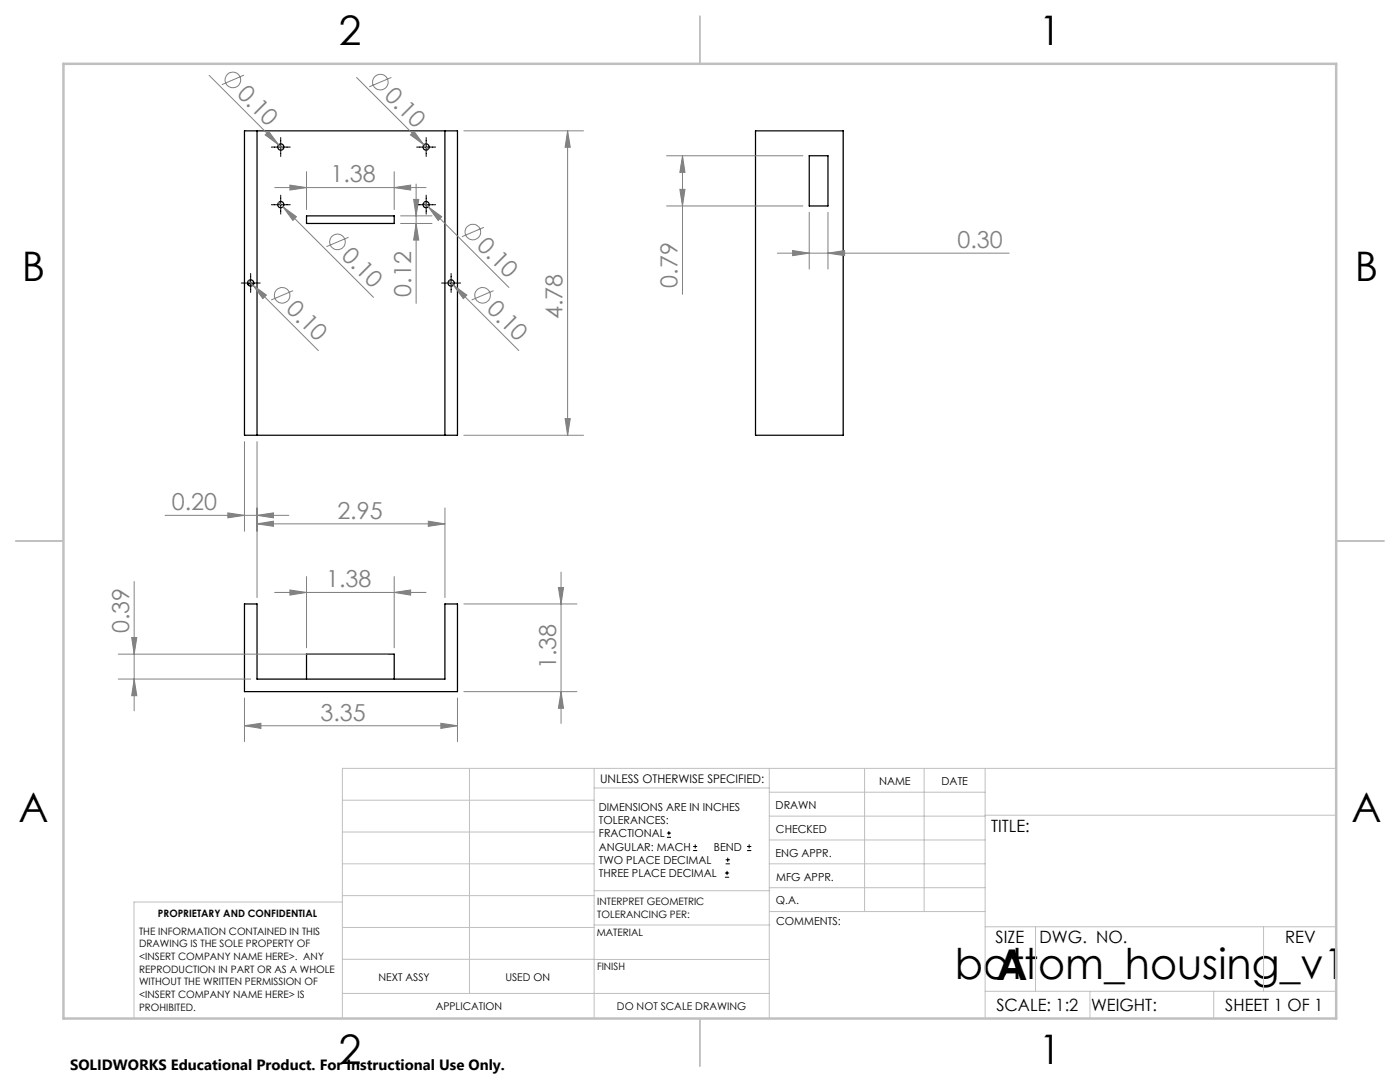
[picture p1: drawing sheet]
<svg xmlns="http://www.w3.org/2000/svg" width="279mm" height="216mm" viewBox="0 0 279 216" stroke-linecap="round" stroke-linejoin="round" font-family="sans-serif">
<g fill="none" stroke="#000" stroke-width=".25">
<path d="M48.8 26.1h42.5v60.8h-42.5zM51.3 26.1v60.8M88.8 26.1v60.8M150.8 26.1h17.5v60.8h-17.5zM161.5 31.1h3.7v10h-3.7zM49.4 56.6h1.3M61.2 43.1h17.5v1.5h-17.5zM48.8 120.5h2.5v15h37.5v-15h2.5v17.5h-42.5zM61.2 135.5v-5h17.5v5"/>
<circle cx="56" cy="29.3" r=".62"/>
<circle cx="85" cy="29.3" r=".62"/>
<circle cx="50" cy="56.5" r=".63"/>
<circle cx="56" cy="40.8" r=".62"/>
<circle cx="85" cy="40.8" r=".62"/>
<circle cx="90" cy="56.5" r=".63"/>
</g>
<g fill="none" stroke="#808080" stroke-width=".2">
<path d="M41.7 15l14.8 14.8M48.7 15l-4.4 1.9M71.2 15.5l14.3 14.3M78.1 15.5l-4.4 1.8M53.6 26.2l2 2.7-2.7-2zM54.8 37.4h30.2M57.9 36.9l3.3 .5-3.3 .5zM61.2 34.3v7.5M78.7 37.4l3.3-.5v1zM78.7 34.3v7.5M82.5 39.8h1.1l-.6 3.3zM82.6 26.2l2 2.7-2.7-2z"/>
<path d="M83 36.7v23.8M92.6 26.1h23.9M113.3 26.1l.5 3.3h-1zM113.3 26.1v60.8M133 31.1h27.2M135.7 37.8h1l-.5 3.3zM136.2 31.1l.5 3.3h-1zM136.2 31.1v27.6M49.6 56l13.9 14M50.5 56.9l2.7 2-.7 .7zM55.6 40.4l.9 .9M56.5 41.3l2.7 2-.7 .7z"/>
<path d="M56.5 41.3l18 18M58.5 58l-4.4 1.9M69.6 47.3l-4.4 1.9M79.9 44.6h6.3M79.9 43.1h6.3M83 44.6l.6 3.3h-1.1zM84.6 40.4l17 17M85.5 41.3l2.7 2-.7 .7zM89.6 56l13.9 14M90.5 56.9l2.7 2-.7 .7zM96.6 45.4l-4.4 1.8M98.5 58l-4.4 1.9"/>
<path d="M133 41.1h27.2M155.2 50.5h46.2M158.2 50l3.3 .5-3.3 .5zM161.5 42.4v11.3M165.2 50.5l3.4-.5v1zM165.2 42.4v11.3M48.8 88.1v17.9M51.3 88.1v31.1M92.6 86.9h23.9M112.8 83.5h1l-.5 3.4zM26.8 116v25.9M32.9 102.8h24.7"/>
<path d="M45.5 102.3l3.3 .5-3.3 .5zM51.3 102.8l3.3-.5v1zM51.3 104.5l3.3-.5v1zM51.3 104.5h37.5M54.8 118.2h30.2M57.9 117.7l3.3 .5-3.3 .5zM61.2 115v14.3M78.7 118.2l3.3-.5v1zM78.7 115v14.3M85.5 104l3.3 .5-3.3 .5zM88.8 101.4v17.8M111.4 117.2h1.1l-.5 3.3z"/>
<path d="M112 114.2v30.2M23.6 135.5h26.4M23.6 130.5h53.8M26.3 127.2h1l-.5 3.3zM26.8 135.5l.5 3.3h-1zM48.8 139.3v8.7M91.3 139.3v8.7M92.6 138h22.5M92.6 120.5h22.5M112 138l.5 3.3h-1.1zM48.8 144.8l3.3-.5v1zM48.8 144.8h42.5"/>
<path d="M88 144.3l3.3 .5-3.3 .5z"/>
<circle cx="46.5" cy="16" r="1.56"/>
<circle cx="75.9" cy="16.4" r="1.57"/>
<circle cx="56.3" cy="58.9" r="1.56"/>
<circle cx="67.3" cy="48.3" r="1.55"/>
<circle cx="94.4" cy="46.3" r="1.56"/>
<circle cx="96.3" cy="58.9" r="1.56"/>
</g>
<g fill="none" stroke="#000" stroke-width=".2">
<path d="M54.2 29.4h3.7M56 27.4v3.8M56 38.9v3.8M83.1 29.4h3.8M85.1 27.4v3.8M85.1 38.9v3.8M48.2 56.5h3.7M50 54.6v3.7M54.2 40.9h3.7M83.1 40.9h3.8M88.1 56.5h3.8M90 54.6v3.7"/>
<path d="M133.1 167.1h.8M133.1 166.2h.8M133.5 165.8v.9M138.3 169.7h.8M138.3 168.9h.8M138.7 168.5v.8M144.7 175h.8M144.7 174.2h.8M144.8 172.4h.9M144.8 171.6h.9M145.1 173.8v.8M145.2 171.1v.9"/>
<path d="M149.1 169.7h.8M149.1 168.9h.8M149.5 168.5v.8"/>
</g>
<g fill="none" stroke="#c0c0c0" stroke-width=".2">
<path d="M68.3 159.7h50.3M93.7 153.3v44.9M118.6 153.3v49.9M118.6 157.2h34.9M153.5 153.3v49.9M153.5 158.1h43.1M172.5 153.3v28.6M184.4 153.3v28.6M196.6 153.3v49.9M266.7 153.3h-198.4v49.9M68.3 178.7h50.3M68.3 172.4h50.3"/>
<path d="M68.3 166h50.3M68.3 180h-41.6v23.2M118.6 177.7h35M153.5 167.6h43.1M153.5 162.8h43.1M153.5 172.4h43.1M153.5 177.1h43.1M196.6 162.7h70.1M68.3 198.2h85.2M68.3 191.4l85.2 .1M68.3 185.1h50.3M118.6 184.6h35"/>
<path d="M153.6 181.9h43M196.6 197.8h70.1M196.6 184.9h70.1M206.7 184.9v12.9M217.5 197.8v5.4M242.2 197.8v5.4M252.2 184.9v12.9"/>
</g>
<path d="M139.7 3.2v9.5M3.1 107.9h9.6M266.7 107.9h9.5M139.7 203.2v9.6" fill="none" stroke="#c0c0c0" stroke-width=".25"/>
<path d="M12.7 12.7h254v190.5h-254z" fill="none" stroke="#c0c0c0" stroke-width=".5"/>
<g fill="#808080">
<path d="M82.6 26.2l2 2.7-2.7-2z"/>
<path d="M53.6 26.2l2 2.7-2.7-2z"/>
<path d="M50.5 56.9l2.7 2-.7 .7z"/>
<path d="M56.5 41.3l2.7 2-.7 .7z"/>
<path d="M51.3 102.8l3.3-.5v1zM45.5 102.3l3.3 .5-3.3 .5zM85.5 104l3.3 .5-3.3 .5zM51.3 104.5l3.3-.5v1z"/>
<path d="M57.9 36.9l3.3 .5-3.3 .5zM78.7 37.4l3.3-.5v1zM48.8 144.8l3.3-.5v1zM88 144.3l3.3 .5-3.3 .5zM57.9 117.7l3.3 .5-3.3 .5zM78.7 118.2l3.3-.5v1z"/>
<path d="M158.2 50l3.3 .5-3.3 .5zM165.2 50.5l3.4-.5v1z"/>
<path d="M83 44.6l.6 3.3h-1.1zM82.5 39.8h1.1l-.6 3.3zM112 138l.5 3.3h-1.1zM111.4 117.2h1.1l-.5 3.3zM26.8 135.5l.5 3.3h-1zM26.3 127.2h1l-.5 3.3z"/>
<path d="M113.3 26.1l.5 3.3h-1zM112.8 83.5h1l-.5 3.4zM136.2 31.1l.5 3.3h-1zM135.7 37.8h1l-.5 3.3z"/>
<path d="M90.5 56.9l2 2.7 .7-.7zM85.5 41.3l2 2.7 .7-.7z"/>
</g>
<g font-size="8.5">
<text x="190.5" y="195.4">bottom_housing_v1</text>
<text x="198.9" y="195.5">A</text>
</g>
<g font-size="8.1">
<text x="67.6" y="8.9">2</text>
<text x="207.3" y="8.9">1</text>
<text x="4.4" y="56.2">B</text>
<text x="270.4" y="56.2">B</text>
<text x="3.7" y="164.1">A</text>
<text x="269.7" y="164.1">A</text>
<text x="67.6" y="212.4">2</text>
<text x="207.3" y="212.4">1</text>
</g>
<g font-size="4.7" fill="#808080">
<text x="47.1" y="19" transform="rotate(45 47.1 19)">0.10</text>
<text x="76.5" y="19.4" transform="rotate(45 76.5 19.4)">0.10</text>
<text x="66" y="36.4">1.38</text>
<text x="68" y="51.3" transform="rotate(45 68 51.3)">0.10</text>
<text x="95" y="49.3" transform="rotate(45 95 49.3)">0.10</text>
<text x="191.1" y="49.5">0.30</text>
<text x="82.1" y="59.2" transform="rotate(-90 82.1 59.2)">0.12</text>
<text x="135.2" y="57.4" transform="rotate(-90 135.2 57.4)">0.79</text>
<text x="56.9" y="61.9" transform="rotate(45 56.9 61.9)">0.10</text>
<text x="96.9" y="61.9" transform="rotate(45 96.9 61.9)">0.10</text>
<text x="112.3" y="63.7" transform="rotate(-90 112.3 63.7)">4.78</text>
<text x="34.3" y="101.8">0.20</text>
<text x="67.3" y="103.5">2.95</text>
<text x="65.1" y="117.2">1.38</text>
<text x="25.8" y="126.3" transform="rotate(-90 25.8 126.3)">0.39</text>
<text x="111" y="133.6" transform="rotate(-90 111 133.6)">1.38</text>
<text x="63.9" y="143.8">3.35</text>
</g>
<g font-size="3.4">
<text x="197.8" y="166">TITLE:</text>
<text x="198.7" y="188.1">SIZE</text>
<text x="207.5" y="188.1">DWG. NO.</text>
<text x="256.5" y="188.2">REV</text>
<text x="198.8" y="201.7">SCALE: 1:2</text>
<text x="217.7" y="201.8">WEIGHT:</text>
<text x="244.5" y="201.7">SHEET 1 OF 1</text>
</g>
<text font-size="3" x="14" y="213.5">SOLIDWORKS Educational Product. For Instructional Use Only.</text>
<text font-size="2.4" x="119.8" y="156.2">UNLESS OTHERWISE SPECIFIED:</text>
<g font-size="2.2">
<text x="119.5" y="161.8">DIMENSIONS ARE IN INCHES</text>
<text x="154.8" y="161.4">DRAWN</text>
<text x="175.4" y="156.6">NAME</text>
<text x="187.9" y="156.7">DATE</text>
<text x="119.5" y="164.4">TOLERANCES:</text>
<text x="119.5" y="167.1">FRACTIONAL</text>
<text x="154.9" y="166.3">CHECKED</text>
<text x="119.5" y="169.7">ANGULAR: MACH</text>
<text x="119.5" y="172.4">TWO PLACE DECIMAL</text>
<text x="142.5" y="169.7">BEND</text>
<text x="154.8" y="170.9">ENG APPR.</text>
<text x="119.5" y="175">THREE PLACE DECIMAL</text>
<text x="154.9" y="175.7">MFG APPR.</text>
<text x="154.9" y="180.4">Q.A.</text>
<text x="154.9" y="184.6">COMMENTS:</text>
</g>
<g font-size="2.1">
<text x="75.5" y="195.7">NEXT ASSY</text>
<text x="100.9" y="195.7">USED ON</text>
<text x="86.9" y="201.5">APPLICATION</text>
<text x="123.1" y="201.6">DO NOT SCALE DRAWING</text>
</g>
<g font-size="2">
<text x="31.5" y="182.9">PROPRIETARY AND CONFIDENTIAL</text>
<text x="119.2" y="180.6">INTERPRET GEOMETRIC</text>
<text x="119.2" y="183.1">TOLERANCING PER:</text>
<text x="27.8" y="186.5">THE INFORMATION CONTAINED IN THIS</text>
<text x="27.8" y="189">DRAWING IS THE SOLE PROPERTY OF</text>
<text x="27.8" y="191.6">&lt;INSERT COMPANY NAME HERE&gt;. ANY</text>
<text x="119.1" y="186.7">MATERIAL</text>
<text x="27.8" y="194.1">REPRODUCTION IN PART OR AS A WHOLE</text>
<text x="27.8" y="196.6">WITHOUT THE WRITTEN PERMISSION OF</text>
<text x="119.1" y="193.5">FINISH</text>
<text x="27.8" y="199.1">&lt;INSERT COMPANY NAME HERE&gt; IS</text>
<text x="27.8" y="201.7">PROHIBITED.</text>
</g>
</svg>
